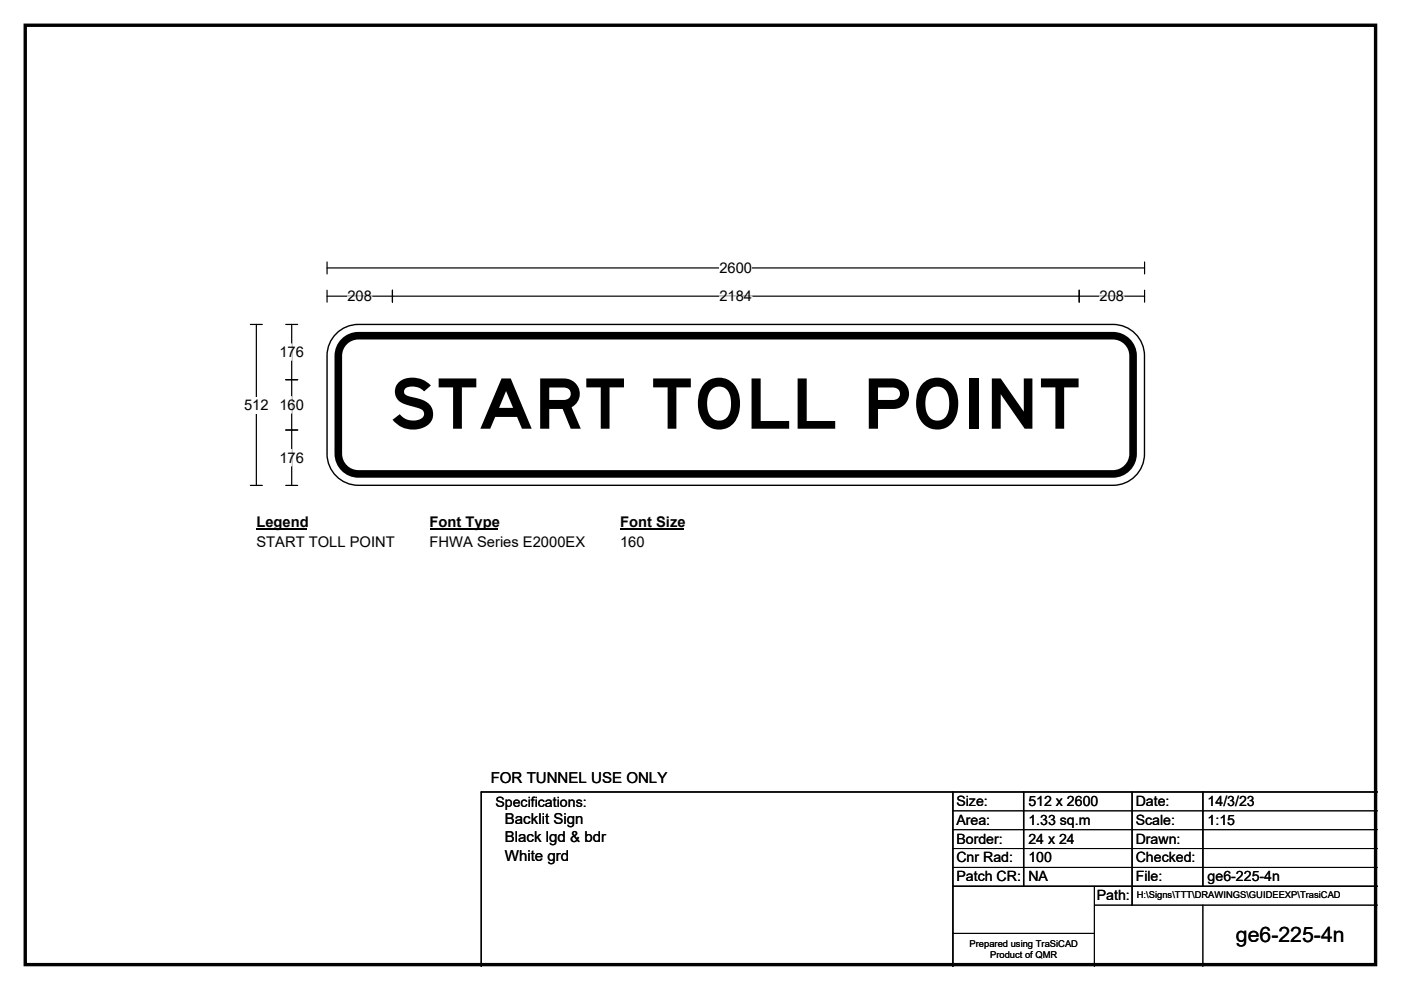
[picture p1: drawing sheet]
<svg xmlns="http://www.w3.org/2000/svg" width="297mm" height="210mm" viewBox="0 0 297 210" stroke-linecap="round" stroke-linejoin="round" font-family="sans-serif">
<path d="M5.4 5.4h286.3v199.2h-286.3z" fill="none" stroke="#000" stroke-width=".72"/>
<path d="M69.3 56.8h173.4M69.3 55.6v2.5M242.7 55.6v2.5" fill="none" stroke="#000" stroke-width=".25"/>
<path d="M152.5 55.1h7v3.5h-7z" fill="#fff"/>
<path d="M53.1 68.8h2.5M54.4 68.8v34.2M69.3 62.8h173.4M69.3 61.6v2.5M83.2 61.6v2.5M228.8 61.6v2.5M242.7 61.6v2.5M53.1 103h2.5" fill="none" stroke="#000" stroke-width=".25"/>
<path d="M73.7 62.8h5.2M152.5 62.8h7M233.1 62.8h5.2" fill="none" stroke="#fff" stroke-width=".25"/>
<path d="M51.7 84.2h5.3v3.5h-5.3z" fill="#fff"/>
<path d="M60.6 68.8h2.5M61.8 68.8v34.2M60.6 80.5h2.5M60.6 91.2h2.5M60.6 103h2.5" fill="none" stroke="#000" stroke-width=".25"/>
<path d="M61.8 72.9v3.5M61.8 84.1v3.5M61.8 95.3v3.5" fill="none" stroke="#fff" stroke-width=".25"/>
<path d="M54.4 108.9h10.7v3.5h-10.7z" fill="#fff"/>
<path d="M54.4 112.2h10.7" fill="none" stroke="#000" stroke-width=".32"/>
<path d="M91.1 108.9h14.4v3.5h-14.4z" fill="#fff"/>
<path d="M91.1 112.2h14.4" fill="none" stroke="#000" stroke-width=".32"/>
<path d="M131.5 108.9h13.4v3.5h-13.4z" fill="#fff"/>
<path d="M131.5 112.2h13.4" fill="none" stroke="#000" stroke-width=".32"/>
<g fill="#fff">
<path d="M54.4 113.1h29.2v3.5h-29.2z"/>
<path d="M91.1 113.1h32.9v3.5h-32.9z"/>
<path d="M131.5 113.1h5.2v3.5h-5.2z"/>
</g>
<path d="M71.6 70.4a6.6 6.6 0 0 1 4.4-1.6h160a6.7 6.7 0 0 1 6.7 6.7v20.8a6.7 6.7 0 0 1-6.7 6.6h-160a6.7 6.7 0 0 1-6.7-6.6v-20.8a6.6 6.6 0 0 1 2.3-5.1z" fill-rule="evenodd" fill="#fff" stroke="#fff" stroke-width=".21"/>
<path d="M73.2 72.2a4.2 4.2 0 0 1 2.8-1h160a4.3 4.3 0 0 1 4.2 4.3v20.7a4.3 4.3 0 0 1-4.2 4.3h-160a4.3 4.3 0 0 1-4.3-4.3v-20.7a4.2 4.2 0 0 1 1.5-3.3z" fill="none" stroke="#000" stroke-width="1.6"/>
<path d="M71.6 70.4a6.6 6.6 0 0 1 4.4-1.6h160a6.7 6.7 0 0 1 6.7 6.7v20.8a6.7 6.7 0 0 1-6.7 6.6h-160a6.7 6.7 0 0 1-6.7-6.6v-20.8a6.6 6.6 0 0 1 2.3-5.1zM202 168v37M217 168v20M240 168v24M255 168v20M292 168h-190v37M202 188h90" fill="none" stroke="#000" stroke-width=".3"/>
<path d="M202 172h90M202 176h90M202 180h90M202 184h90M202 198h30M232 192h60M232 188v17M255 192v13" fill="none" stroke="#000" stroke-width=".21"/>
<text font-size="14.8" x="82.5" y="90.9">START TOLL POINT</text>
<text font-size="4.5" x="262" y="199.8">ge6-225-4n</text>
<g font-size="3.2">
<text x="104" y="166">FOR TUNNEL USE ONLY</text>
<text x="107" y="174.9">Backlit Sign</text>
<text x="107" y="178.7">Black lgd &amp; bdr</text>
<text x="107" y="182.5">White grd</text>
</g>
<g font-size="3.1">
<text x="152.5" y="57.9">2600</text>
<text x="73.7" y="63.9">208</text>
<text x="152.5" y="63.9">2184</text>
<text x="233.1" y="63.9">208</text>
<text x="59.2" y="75.7">176</text>
<text x="51.7" y="87">512</text>
<text x="59.2" y="86.9">160</text>
<text x="59.2" y="98.1">176</text>
<text x="54.4" y="111.8">Legend</text>
<text x="91.1" y="111.8">Font Type</text>
<text x="131.5" y="111.8">Font Size</text>
<text x="54.4" y="115.9">START TOLL POINT</text>
<text x="91.1" y="115.9">FHWA Series E2000EX</text>
<text x="131.5" y="115.9">160</text>
</g>
<g font-size="3">
<text x="105" y="171.2">Specifications:</text>
<text x="202.8" y="170.9">Size:</text>
<text x="218" y="170.9">512 x 2600</text>
<text x="240.8" y="170.9">Date:</text>
<text x="256" y="170.9">14/3/23</text>
<text x="202.8" y="174.9">Area:</text>
<text x="202.8" y="178.9">Border:</text>
<text x="218" y="174.9">1.33 sq.m</text>
<text x="218" y="178.9">24 x 24</text>
<text x="240.8" y="174.9">Scale:</text>
<text x="240.8" y="178.9">Drawn:</text>
<text x="256" y="174.9">1:15</text>
<text x="202.8" y="182.9">Cnr Rad:</text>
<text x="218" y="182.9">100</text>
<text x="240.8" y="182.9">Checked:</text>
<text x="202.8" y="186.9">Patch CR:</text>
<text x="218" y="186.9">NA</text>
<text x="232.5" y="190.9">Path:</text>
<text x="240.8" y="186.9">File:</text>
<text x="256" y="186.9">ge6-225-4n</text>
</g>
<g font-size="2">
<text x="241" y="190.5">H:\Signs\TTT\DRAWINGS\GUIDEEXP\TrasiCAD</text>
<text x="205.6" y="200.8">Prepared using TraSiCAD</text>
<text x="209.9" y="203.2">Product of QMR</text>
</g>
</svg>
